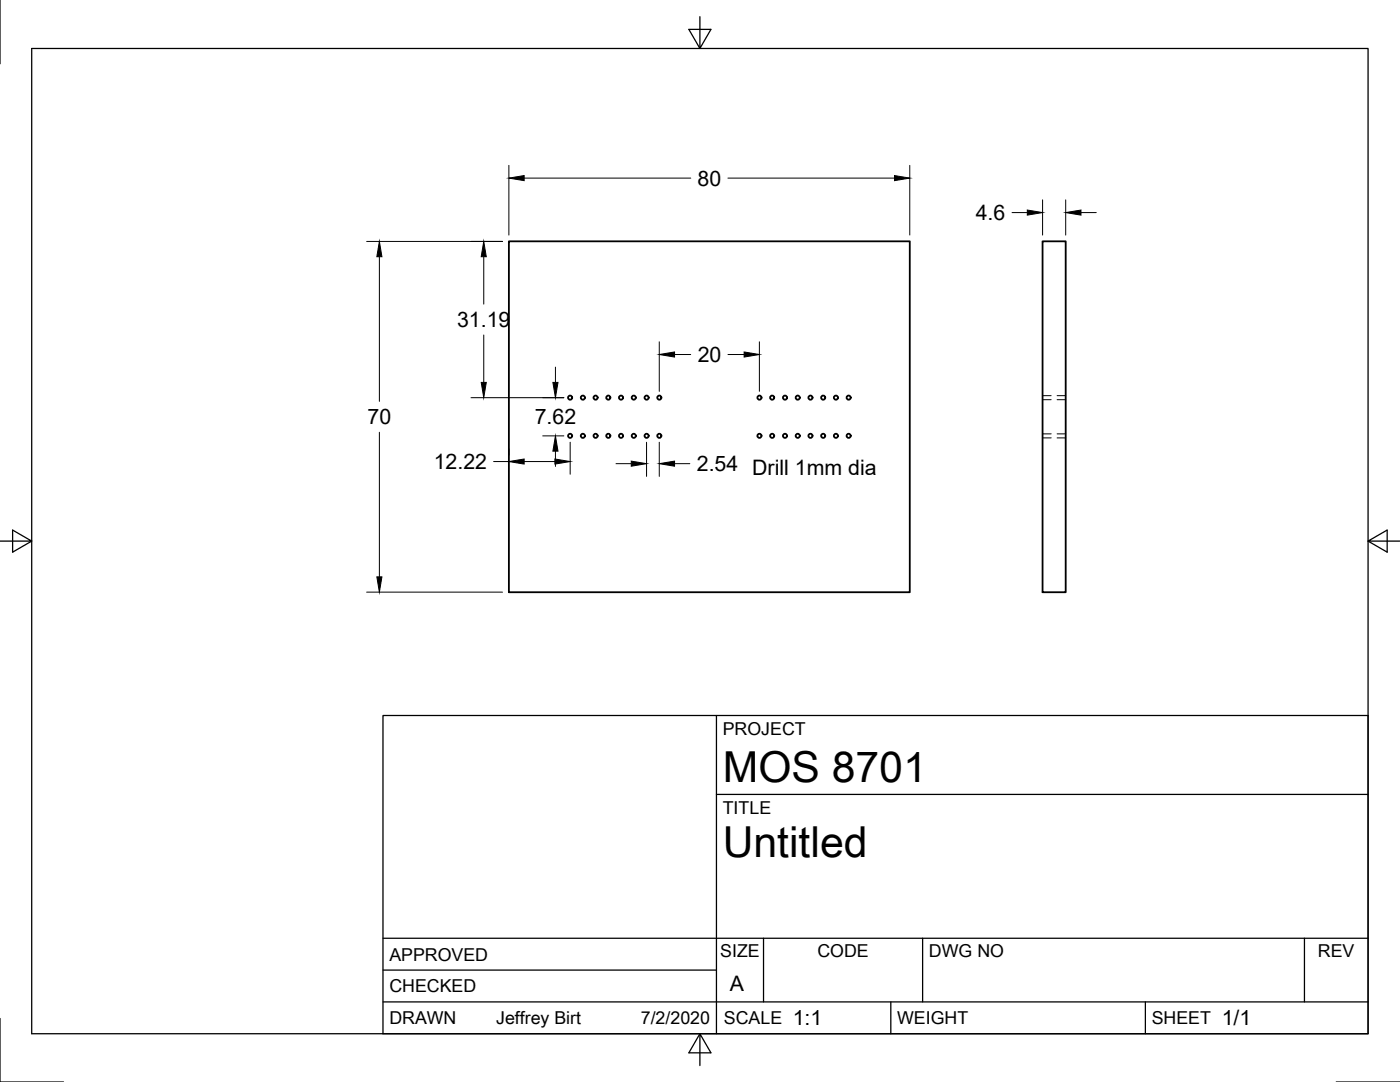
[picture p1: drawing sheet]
<svg xmlns="http://www.w3.org/2000/svg" width="279mm" height="216mm" viewBox="0 0 279 216" stroke-linecap="round" stroke-linejoin="round" font-family="sans-serif">
<!-- layer: Visible -->
<g fill="none" stroke="#000" stroke-width=".36">
<path d="M101.6 48.2h80v70h-80zM208.1 48.2h4.6v70h-4.6z"/>
<circle cx="113.8" cy="79.3" r=".41"/>
<circle cx="116.3" cy="79.3" r=".41"/>
<circle cx="118.9" cy="79.3" r=".41"/>
<circle cx="121.4" cy="79.3" r=".41"/>
<circle cx="123.9" cy="79.3" r=".41"/>
<circle cx="126.5" cy="79.3" r=".41"/>
<circle cx="129" cy="79.3" r=".41"/>
<circle cx="131.6" cy="79.3" r=".41"/>
<circle cx="151.6" cy="79.3" r=".41"/>
<circle cx="154.1" cy="79.3" r=".41"/>
<circle cx="156.7" cy="79.3" r=".41"/>
<circle cx="159.2" cy="79.3" r=".41"/>
<circle cx="161.7" cy="79.3" r=".41"/>
<circle cx="164.3" cy="79.3" r=".41"/>
<circle cx="166.8" cy="79.3" r=".41"/>
<circle cx="169.4" cy="79.3" r=".41"/>
<circle cx="113.8" cy="87" r=".41"/>
<circle cx="116.3" cy="87" r=".41"/>
<circle cx="118.9" cy="87" r=".41"/>
<circle cx="121.4" cy="87" r=".41"/>
<circle cx="123.9" cy="87" r=".41"/>
<circle cx="126.5" cy="87" r=".41"/>
<circle cx="129" cy="87" r=".41"/>
<circle cx="131.6" cy="87" r=".41"/>
<circle cx="151.6" cy="87" r=".41"/>
<circle cx="154.1" cy="87" r=".41"/>
<circle cx="156.7" cy="87" r=".41"/>
<circle cx="159.2" cy="87" r=".41"/>
<circle cx="161.7" cy="87" r=".41"/>
<circle cx="164.3" cy="87" r=".41"/>
<circle cx="166.8" cy="87" r=".41"/>
<circle cx="169.4" cy="87" r=".41"/>
</g>
<!-- layer: Hidden -->
<path d="M208.1 79h1.7M208.1 79.8h1.7M211 79h1.7M211 79.8h1.7M208.1 86.6h1.7M208.1 87.4h1.7M211 86.6h1.7M211 87.4h1.7" fill="none" stroke="#000" stroke-width=".2"/>
<!-- layer: Border -->
<path d="M0 0v12.7M6.3 9.7h266.7v196.6h-266.7zM139.7 3.3v6.4l2.2-3.8h-4.4l2.2 3.8M0 108h6.3l-3.8-2.2v4.4l3.8-2.2M273 108l3.8 2.2v-4.4l-3.8 2.2h6.4M0 203.2v12.7h12.7M139.7 206.3l-2.2 3.8h4.4l-2.2-3.8v6.3M266.7 215.9h12.7" fill="none" stroke="#000" stroke-width=".25"/>
<!-- layer: Titleblock -->
<path d="M76.4 142.8h196.6v63.5h-196.6zM143 158.5h130M143 142.8v63.5M76.4 199.9h196.6M76.4 193.6h66.6M76.4 187.2h196.6M152.4 187.2v12.7M177.8 199.9v6.4M184.1 187.2v12.7M228.6 199.9v6.4M260.3 187.2v12.7" fill="none" stroke="#000" stroke-width=".25"/>
<!-- layer: Dimensions -->
<g fill="none" stroke="#000" stroke-width=".2">
<path d="M101.6 33v13.9M104.6 35.5h33.3M145.3 35.5h33.2M181.6 33v13.9M208.1 39.9v7M212.7 39.9v7M73.2 48.2h27.1M75.7 51.2v28.9M96.5 51.2v9.5M202 42.4h3M215.7 42.4h3.1M94 79.4h18.5"/>
<path d="M96.5 66.8v9.5M110.8 73.3v3M131.6 68.2v9.9M134.6 70.7h3.2M145.3 70.7h3.2M151.6 68.2v9.9M75.7 86.3v28.8M98.5 92.1h3.1M101.6 89.6v1.2M104.6 92.1h6.1M108.3 87h4.2M110.8 90v3.1"/>
<path d="M113.8 88.2v6.4M122.9 92.5h3.1M129 88.2v6.9M131.6 88.2v6.9M134.6 92.5h3.1M73.2 118.2h27.1"/>
</g>
<g fill="#000" stroke="#000" stroke-width=".2">
<path d="M101.6 35.5l3-.5v1zM178.5 35l3.1 .5-3.1 .5zM75.7 48.2l.5 3h-1zM96.5 48.2l.5 3h-1zM205 41.9l3.1 .5-3.1 .5zM212.7 42.4l3-.5v1zM96 76.3h1l-.5 3.1zM110.3 76.3h1.1l-.6 3.1zM131.6 70.7l3-.5v1zM148.5 70.2l3.1 .5-3.1 .5zM101.6 92.1l3-.5v1zM110.8 87l.6 3h-1.1z"/>
<path d="M110.7 91.6l3.1 .5-3.1 .5zM126 92l3 .5-3 .5zM131.6 92.5l3-.5v1zM75.2 115.1h1l-.5 3.1z"/>
</g>
<g font-size="8.5">
<text x="144.3" y="156">MOS 8701</text>
<text x="144.3" y="171">Untitled</text>
</g>
<g font-size="4.3">
<text x="139.2" y="37">80</text>
<text x="194.7" y="43.9">4.6</text>
<text x="91.2" y="65.3">31.19</text>
<text x="139.2" y="72.2">20</text>
<text x="73.3" y="84.7">70</text>
<text x="106.7" y="84.7">7.62</text>
<text x="86.6" y="93.6">12.22</text>
<text x="139.1" y="94">2.54 Drill 1mm dia</text>
<text x="145.7" y="197.7">A</text>
<text x="158.2" y="204.6">1:1</text>
<text x="243.8" y="204.6">1/1</text>
</g>
<g font-size="3.5">
<text x="144.3" y="146.6">PROJECT</text>
<text x="144.3" y="162.3">TITLE</text>
<text x="77.7" y="191.7">APPROVED</text>
<text x="143.7" y="191">SIZE</text>
<text x="163.1" y="191">CODE</text>
<text x="185.4" y="191">DWG NO</text>
<text x="263" y="191">REV</text>
<text x="77.7" y="198">CHECKED</text>
<text x="77.7" y="204.4">DRAWN</text>
<text x="99" y="204.4">Jeffrey Birt</text>
<text x="127.9" y="204.4">7/2/2020</text>
<text x="144.5" y="204.4">SCALE</text>
<text x="179" y="204.4">WEIGHT</text>
<text x="229.8" y="204.4">SHEET</text>
</g>
</svg>
